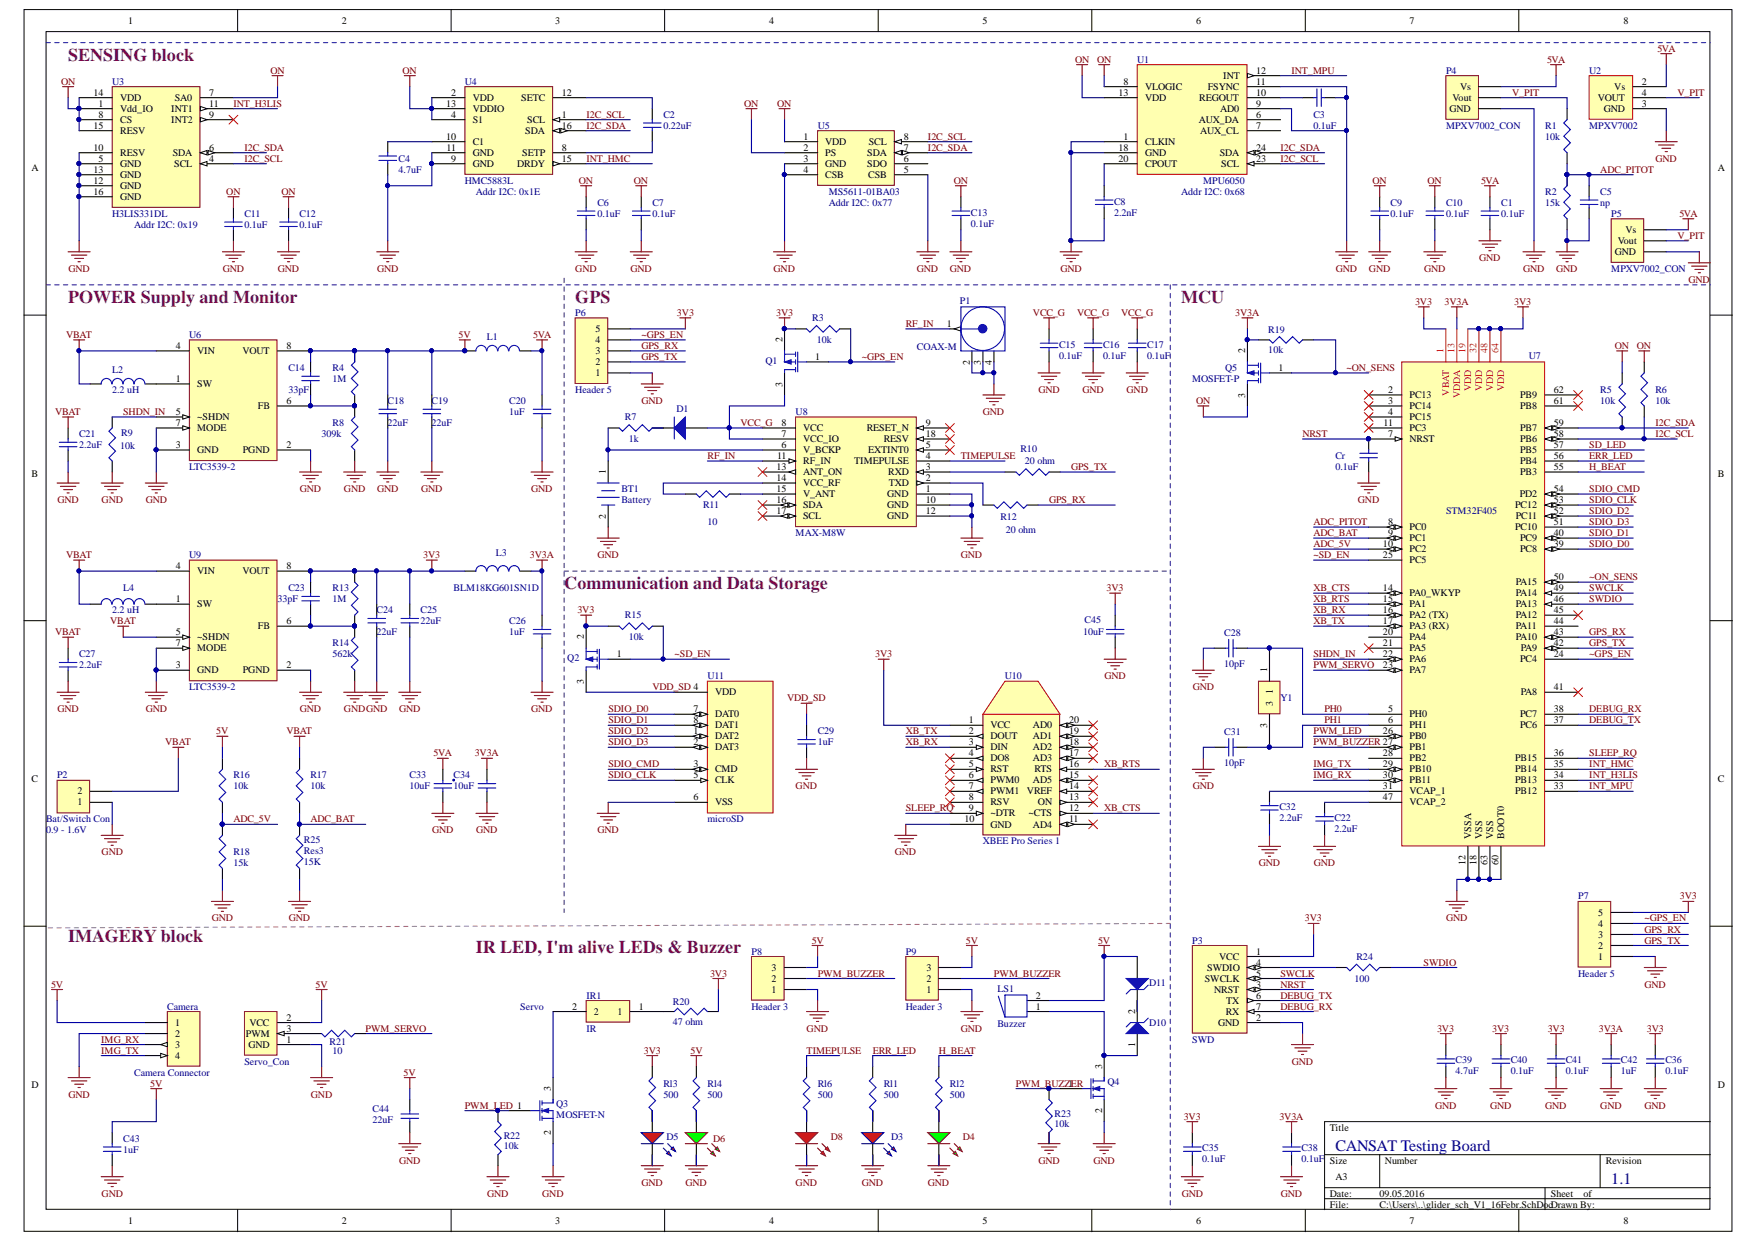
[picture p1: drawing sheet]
# Altium project PCB_Project.PrjPcb
1 sheet, 117 parts. Net scope: global (net labels, ports and power ports of the same name join across sheets).
Board file: PCB1.PcbDoc

## Sheet glider_sch_V1_16Febr.SchDoc
size A3

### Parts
BT1  Battery  [Bat Antenna MS621FE-Fl11E]
C1  value 0.1uF  [CAP_0603]  (hidden comment: Cap Semi)
C2  value 0.22uF  [CAP_0603]  (hidden comment: Cap Semi)
C3  value 0.1uF  [CAP_0603]  (hidden comment: Cap Semi)
C4  value 4.7uF  [CAP_0603]  (hidden comment: Cap Semi)
C5  value np  [CAP_0603]  (hidden comment: Cap Semi)
C6  value 0.1uF  [CAP_0603]  (hidden comment: Cap Semi)
C7  value 0.1uF  [CAP_0603]  (hidden comment: Cap Semi)
C8  value 2.2nF  [CAP_0603]  (hidden comment: Cap Semi)
C9  value 0.1uF  [CAP_0603]  (hidden comment: Cap Semi)
C10  value 0.1uF  [CAP_0603]  (hidden comment: Cap Semi)
C11  value 0.1uF  [CAP_0603]  (hidden comment: Cap Semi)
C12  value 0.1uF  [CAP_0603]  (hidden comment: Cap Semi)
C13  value 0.1uF  [CAP_0603]  (hidden comment: Cap Semi)
C14  value 33pF  [CAP_0603]  (hidden comment: Cap Semi)
C15  value 0.1uF  [CAP_0603]  (hidden comment: Cap Semi)
C16  value 0.1uF  [CAP_0603]  (hidden comment: Cap Semi)
C17  value 0.1uF  [CAP_0603]  (hidden comment: Cap Semi)
C18  value 22uF  [CAP_0603]  (hidden comment: Cap Semi)
C19  value 22uF  [CAP_0603]  (hidden comment: Cap Semi)
C20  value 1uF  [CAP_0603]  (hidden comment: Cap Semi)
C21  value 2.2uF  [CAP_0603]  (hidden comment: Cap Semi)
C22  value 2.2uF  [CAP_0603]  (hidden comment: Cap Semi)
C23  value 33pF  [CAP_0603]  (hidden comment: Cap Semi)
C24  value 22uF  [CAP_0603]  (hidden comment: Cap Semi)
C25  value 22uF  [CAP_0603]  (hidden comment: Cap Semi)
C26  value 1uF  [CAP_0603]  (hidden comment: Cap Semi)
C27  value 2.2uF  [CAP_0603]  (hidden comment: Cap Semi)
C28  value 10pF  [CAP_0603]  (hidden comment: Cap Semi)
C29  value 1uF  [CAP_0603]  (hidden comment: Cap Semi)
C31  value 10pF  [CAP_0603]  (hidden comment: Cap Semi)
C32  value 2.2uF  [CAP_0603]  (hidden comment: Cap Semi)
C33  value 10uF  [CAP_0603]  (hidden comment: Cap Semi)
C34  value 10uF  [CAP_0603]  (hidden comment: Cap Semi)
C35  value 0.1uF  [CAP_0603]  (hidden comment: Cap Semi)
C36  value 0.1uF  [CAP_0603]  (hidden comment: Cap Semi)
C38  value 0.1uF  [CAP_0603]  (hidden comment: Cap Semi)
C39  value 4.7uF  [CAP_0603]  (hidden comment: Cap Semi)
C40  value 0.1uF  [CAP_0603]  (hidden comment: Cap Semi)
C41  value 0.1uF  [CAP_0603]  (hidden comment: Cap Semi)
C42  value 1uF  [CAP_0603]  (hidden comment: Cap Semi)
C43  value 1uF  [CAP_0603]  (hidden comment: Cap Semi)
C44  value 22uF  [CAP_0603]  (hidden comment: Cap Semi)
C45  value 10uF  [CAP_0603]  (hidden comment: Cap Semi)
Camera  Camera Connector  [Header 4 Camera]
Cr  value 0.1uF  [CAP_0603]  (hidden comment: Cap Semi)
D1  (no value)  [Diode(SOD-323 )]
D3  LED2  [CAP_0603]  (value not drawn)
D4  LED2  [CAP_0603]  (value not drawn)
D5  LED2  [CAP_0603]  (value not drawn)
D6  LED2  [CAP_0603]  (value not drawn)
D8  LED2  [CAP_0603]  (value not drawn)
D10  D Zener  [SOD3715X135M]  (value not drawn)
D11  D Zener  [SOD3715X135M]  (value not drawn)
IR1  IR  [Header 2 Jumper]
L1  Inductor  [INDUCTOR BLM]  (value not drawn)
L2  value 2.2 uH  [Inductor LQH55D]  (hidden comment: Inductor)
L3  value BLM18KG601SN1D  [INDUCTOR BLM]  (hidden comment: Inductor)
L4  value 2.2 uH  [Inductor LQH55D]  (hidden comment: Inductor)
LS1  Buzzer  [Buzzer]
P1  COAX-M  [SMA Connector]
P2  Bat/Switch Con  [BAT]
P3  SWD  [MOLEX_Debug_Con]
P4  MPXV7002_CON  [Header 3 Servo]
P5  MPXV7002_CON  [Header 3 Servo]
P6  Header 5  [Header 5 GPS]
P7  Header 5  [Header 5 GPS]
P8  Header 3  [Header 3 Servo]
P9  Header 3  [Header 3 Servo]
Q1  MOSFET-P  [P-MOS (SOT323)]  (value not drawn)
Q2  MOSFET-P  [P-MOS (SOT323)]  (value not drawn)
Q3  MOSFET-N  [N-MOS (SOT323)]
Q4  MOSFET-N  [P-MOS (SOT323)]  (value not drawn)
Q5  MOSFET-P  [P-MOS (SOT323)]
R1  value 10k  [RES_0603]  (hidden comment: Res3)
R2  value 15k  [RES_0603]  (hidden comment: Res3)
R3  value 10k  [RES_0603]  (hidden comment: Res3)
R4  value 1M  [RES_0603]  (hidden comment: Res3)
R5  value 10k  [RES_0603]  (hidden comment: Res3)
R6  value 10k  [RES_0603]  (hidden comment: Res3)
R7  value 1k  [RES_0603]  (hidden comment: Res3)
R8  value 309k  [RES_0603]  (hidden comment: Res3)
R9  value 10k  [RES_0603]  (hidden comment: Res3)
R10  value 20 ohm  [RES_0603]  (hidden comment: Res3)
R11  value 10  [RES_0603]  (hidden comment: Res3)
R12  value 20 ohm  [RES_0603]  (hidden comment: Res3)
R13  value 1M  [RES_0603]  (hidden comment: Res3)
R14  value 562k  [RES_0603]  (hidden comment: Res3)
R15  value 10k  [RES_0603]  (hidden comment: Res3)
R16  value 10k  [RES_0603]  (hidden comment: Res3)
R17  value 10k  [RES_0603]  (hidden comment: Res3)
R18  value 15k  [RES_0603]  (hidden comment: Res3)
R19  value 10k  [RES_0603]  (hidden comment: Res3)
R20  value 47 ohm  [RES_0603]  (hidden comment: Res3)
R21  value 10  [RES_0603]  (hidden comment: Res3)
R22  value 10k  [RES_0603]  (hidden comment: Res3)
R23  value 10k  [RES_0603]  (hidden comment: Res3)
R24  value 100  [RES_0603]  (hidden comment: Res3)
R25  Res3  value 15K  [RES_0603]
Rl1  value 500  [RES_0603]  (hidden comment: Res3)
Rl2  value 500  [RES_0603]  (hidden comment: Res3)
Rl3  value 500  [RES_0603]  (hidden comment: Res3)
Rl4  value 500  [RES_0603]  (hidden comment: Res3)
Rl6  value 500  [RES_0603]  (hidden comment: Res3)
Servo  Servo_Con  [Header 3 Servo]
U1  MPU6050  [MPU6050]
U2  MPXV7002  [SOP8_MPXV7002(Primary)]
U3  H3LIS331DL  [H3LIS_HIGH_G]
U4  HMC5883L  [HMC5883L]
U5  MS5611-01BA03  [MS561101BA03-50]
U6  LTC3539-2  [LTC3539-2]
U7  STM32F405  [Microcontroller (LQFP)]
U8  MAX-M8W  [MAX-M8W]
U9  LTC3539-2  [LTC3539-2]
U10  XBEE Pro Series 1  [XBEE DIP-20]
U11  microSD  [HIROSE_DM3DSF]
Y1  Crystal  [XTAL_TSX_3225]  (value not drawn)

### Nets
3V3: C23.2 C24.2 C25.2 C35.1 C36.1 C39.1 C40.1 C41.1 C45.1 L3.1 P3.1(VCC) P6.5 P7.5 Q1.2(S) Q2.2(S) R3.2 R13.1 R15.2 R20.2 Rl3.2 U7.1(VBAT) U7.19(VDD) U7.32(VDD) U7.48(VDD) U7.64(VDD) U9.8(VOUT) U10.1(VCC)
3V3A: C26.2 C34.2 C38.1 C42.1 L3.2 Q5.2(S) R19.2 U7.13(VDDA)
5V: C14.2 C18.2 C19.2 C43.1 C44.1 Camera.1 D11.1(A) L1.1 LS1.2 P8.3 P9.3 R4.2 R16.2 Rl4.2 Servo.2(VCC) U6.8(VOUT)
5VA: C1.1 C20.2 C33.2 L1.2 P4.3(Vs) P5.3(Vs) U2.2(Vs)
GND: BT1.2(-) C1.2 C3.2 C4.1 C5.2 C6.2 C7.2 C8.2 C9.2 C10.2 C11.2 C12.2 C13.2 C15.2 C16.2 C17.2 C18.1 C19.1 C20.1 C21.2 C22.2 C24.1 C25.1 C26.1 C27.2 C28.1 C29.2 C31.1 C32.2 C33.1 C34.1 C35.2 C36.2 C38.2 C39.2 C40.2 C41.2 C42.2 C43.2 C44.2 C45.2 Camera.2 Cr.2 D3.2(K) D4.2(K) D5.2(K) D6.2(K) D8.2(K) P1.2(GND) P1.3(GND) P1.4(GND) P2.1 P3.2(GND) P4.1(GND) P5.1(GND) P6.1 P7.1 P8.1 P9.1 Q3.2(S) Q4.2(S) R2.1 R8.1 R9.1 R14.1 R18.1 R22.2 R23.2 R25.1 Servo.1(GND) U1.1(CLKIN) U1.9(AD0) U1.11(FSYNC) U1.18(GND) U1.25(GND) U2.3(GND) U3.5(GND) U3.10(RESV) U3.12(GND) U3.13(GND) U3.16(GND) U4.9(GND) U4.11(GND) U5.3(GND) U5.4(CSB) U5.5(CSB) U6.2(PGND) U6.3(GND) U6.7(MODE) U6.9(GND) U7.12(VSSA) U7.18(VSS) U7.60(BOOT0) U7.63(VSS) U8.1(GND) U8.10(GND) U8.12(GND) U9.2(PGND) U9.3(GND) U9.7(MODE) U9.9(GND) U10.10(GND) U11.6(VSS) U11.9(GND) U11.10(GND) U11.11(GND) U11.12(GND) U11.13(GND) U11.14(GND) Y1.2 Y1.4
ON: C6.1 C7.1 C9.1 C10.1 C11.1 C12.1 C13.1 Q5.3(D) R5.2 R6.2 U1.8(VLOGIC) U1.13(VDD) U3.1(Vdd_IO) U3.7(SA0) U3.8(CS) U3.14(VDD) U3.15(RESV) U4.2(VDD) U4.4(S1) U4.13(VDDIO) U5.1(VDD) U5.2(PS)
VBAT: C21.1 C27.1 L2.1 L4.1 P2.2 R17.2 U6.4(VIN) U9.4(VIN) U9.5(~SHDN)
VCC_G: C15.1 C16.1 C17.1 D1.1(A) Q1.3(D) U8.7(VCC_IO) U8.8(VCC)
VDD_SD: C29.1 Q2.3(D) U11.4(VDD)
ADC_5V: R16.1 R18.2 U7.10(PC2)
ADC_BAT: R17.1 R25.2 U7.9(PC1)
ADC_PITOT: C5.1 R1.1 R2.2 U7.8(PC0)
DEBUG_RX: P3.7(RX) U7.38(PC7)
DEBUG_TX: P3.6(TX) U7.37(PC6)
ERR_LED: Rl1.2 U7.56(PB4)
GPS_RX: P6.3 P7.3 R12.1 U7.43(PA10)
GPS_TX: P6.2 P7.2 R10.1 U7.42(PA9)
H_BEAT: Rl2.2 U7.55(PB3)
I2C_SCL: R6.1 U1.23(SCL) U3.4(SCL) U4.1(SCL) U5.8(SCL) U7.58(PB6)
I2C_SDA: R5.1 U1.24(SDA) U3.6(SDA) U4.16(SDA) U5.7(SDA) U7.59(PB7)
IMG_RX: Camera.3 U7.30(PB11)
IMG_TX: Camera.4 U7.29(PB10)
INT_H3LIS: U3.11(INT1) U7.34(PB13)
INT_HMC: U4.15(DRDY) U7.35(PB14)
INT_MPU: U1.12(INT) U7.22(PA6)
NRST: Cr.1 P3.3(NRST) U7.7(NRST)
PH0: C28.2 U7.5(PH0) Y1.1
PH1: C31.2 U7.6(PH1) Y1.3
PWM_BUZZER: P8.2 P9.2 Q4.1(G) R23.1 U7.27(PB1)
PWM_LED: Q3.1(G) R22.1 U7.26(PB0)
PWM_SERVO: R21.1 U7.23(PA7)
RF_IN: P1.1(Signal) U8.11(RF_IN)
SD_LED: U7.57(PB5)
SDIO_CLK: U7.53(PC12) U11.5(CLK)
SDIO_CMD: U7.54(PD2) U11.3(CMD)
SDIO_D0: U7.39(PC8) U11.7(DAT0)
SDIO_D1: U7.40(PC9) U11.8(DAT1)
SDIO_D2: U7.52(PC11) U11.1(DAT2)
SDIO_D3: U7.51(PC10) U11.2(DAT3)
SHDN_IN: R9.2 U6.5(~SHDN) U7.33(PB12)
SLEEP_RQ: U7.36(PB15) U10.9(~DTR)
SWCLK: P3.5(SWCLK) U7.49(PA14)
SWDIO: R24.1 U7.46(PA13)
TIMEPULSE: Rl6.2 U8.4(TIMEPULSE)
V_PIT: P4.2(Vout) P5.2(Vout) R1.2 U2.4(VOUT)
XB_CTS: U7.14(PA0_WKYP) U10.12(~CTS)
XB_RTS: U7.15(PA1) U10.16(RTS)
XB_RX: U7.16(PA2_(TX)) U10.3(DIN)
XB_TX: U7.17(PA3_(RX)) U10.2(DOUT)
~GPS_EN: P6.4 P7.4 Q1.1(G) R3.1 U7.24(PC4)
~ON_SENS: Q5.1(G) R19.1 U7.50(PA15)
~SD_EN: Q2.1(G) R15.1 U7.45(PA12)
NetBT1_1: BT1.1(+) R7.2 U8.6(V_BCKP)
NetC2_1: C2.1 U4.8(SETP)
NetC2_2: C2.2 U4.12(SETC)
NetC3_1: C3.1 U1.10(REGOUT)
NetC4_2: C4.2 U4.10(C1)
NetC8_1: C8.1 U1.20(CPOUT)
NetC14_1: C14.1 R4.1 R8.2 U6.6(FB)
NetC22_1: C22.1 U7.47(VCAP_2)
NetC23_1: C23.1 R13.2 R14.2 U9.6(FB)
NetC32_1: C32.1 U7.31(VCAP_1)
NetD1_2: D1.2(K) R7.1
NetD3_1: D3.1(A) Rl1.1
NetD4_1: D4.1(A) Rl2.1
NetD5_1: D5.1(A) Rl3.1
NetD6_1: D6.1(A) Rl4.1
NetD8_1: D8.1(A) Rl6.1
NetD10_1: D10.1(A) LS1.1 Q4.3(D)
NetD10_2: D10.2(K) D11.2(K)
NetIR1_1: IR1.1 R20.1
NetIR1_2: IR1.2 Q3.3(D)
NetL2_2: L2.2 U6.1(SW)
NetL4_2: L4.2 U9.1(SW)
NetP3_4: P3.4(SWDIO) R24.2
NetR10_2: R10.2 U8.3(RXD)
NetR11_1: R11.1 U8.15(V_ANT)
NetR11_2: R11.2 U8.14(VCC_RF)
NetR12_2: R12.2 U8.2(TXD)
NetR21_2: R21.2 Servo.3(PWM)

Not connected (* = marked no-connect by the designer): U1 2(N/C) 3(N/C) 4(N/C) 5(N/C) 6(AUX_DA) 7(AUX_CL) 14(N/C) 15(N/C) 16(N/C) 17(N/C) 19(RESV) 21(RESV) 22(RESV); U2 1(N/C) 5(N/C) 6(N/C) 7(N/C) 8(N/C); U3 2(N/C) 3(N/C) 9(INT2)*; U4 3(N/C) 5(N/C) 6(N/C) 7(N/C) 14(N/C); U5 6(SDO); U7 2(PC13)* 3(PC14)* 4(PC15)* 11(PC3)* 20(PA4) 21(PA5)* 25(PC5)* 28(PB2) 41(PA8)* 44(PA11) 61(PB8)* 62(PB9)*; U8 5(EXTINT0)* 9(RESET_N)* 13(ANT_ON)* 16(SDA)* 17(SCL)* 18(RESV)*; U10 4(DO8)* 5(RST)* 6(PWM0)* 7(PWM1)* 8(RSV)* 11(AD4)* 13(ON)* 14(VREF)* 15(AD5)* 17(AD3)* 18(AD2)* 19(AD1)* 20(AD0)*

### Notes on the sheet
- (near U3) SENSING block
- (near U4) Addr I2C: 0x1E
- (near U5) Addr I2C: 0x77
- (near U1) Addr I2C: 0x68
- Addr I2C: 0x19
- POWER Supply and Monitor
- (near P6) GPS
- MCU
- Communication and Data Storage
- (near P2) 0.9 - 1.6V
- IMAGERY block
- (near P8) IR LED, I'm alive LEDs & Buzzer
- CANSAT Testing Board
- 1.1
